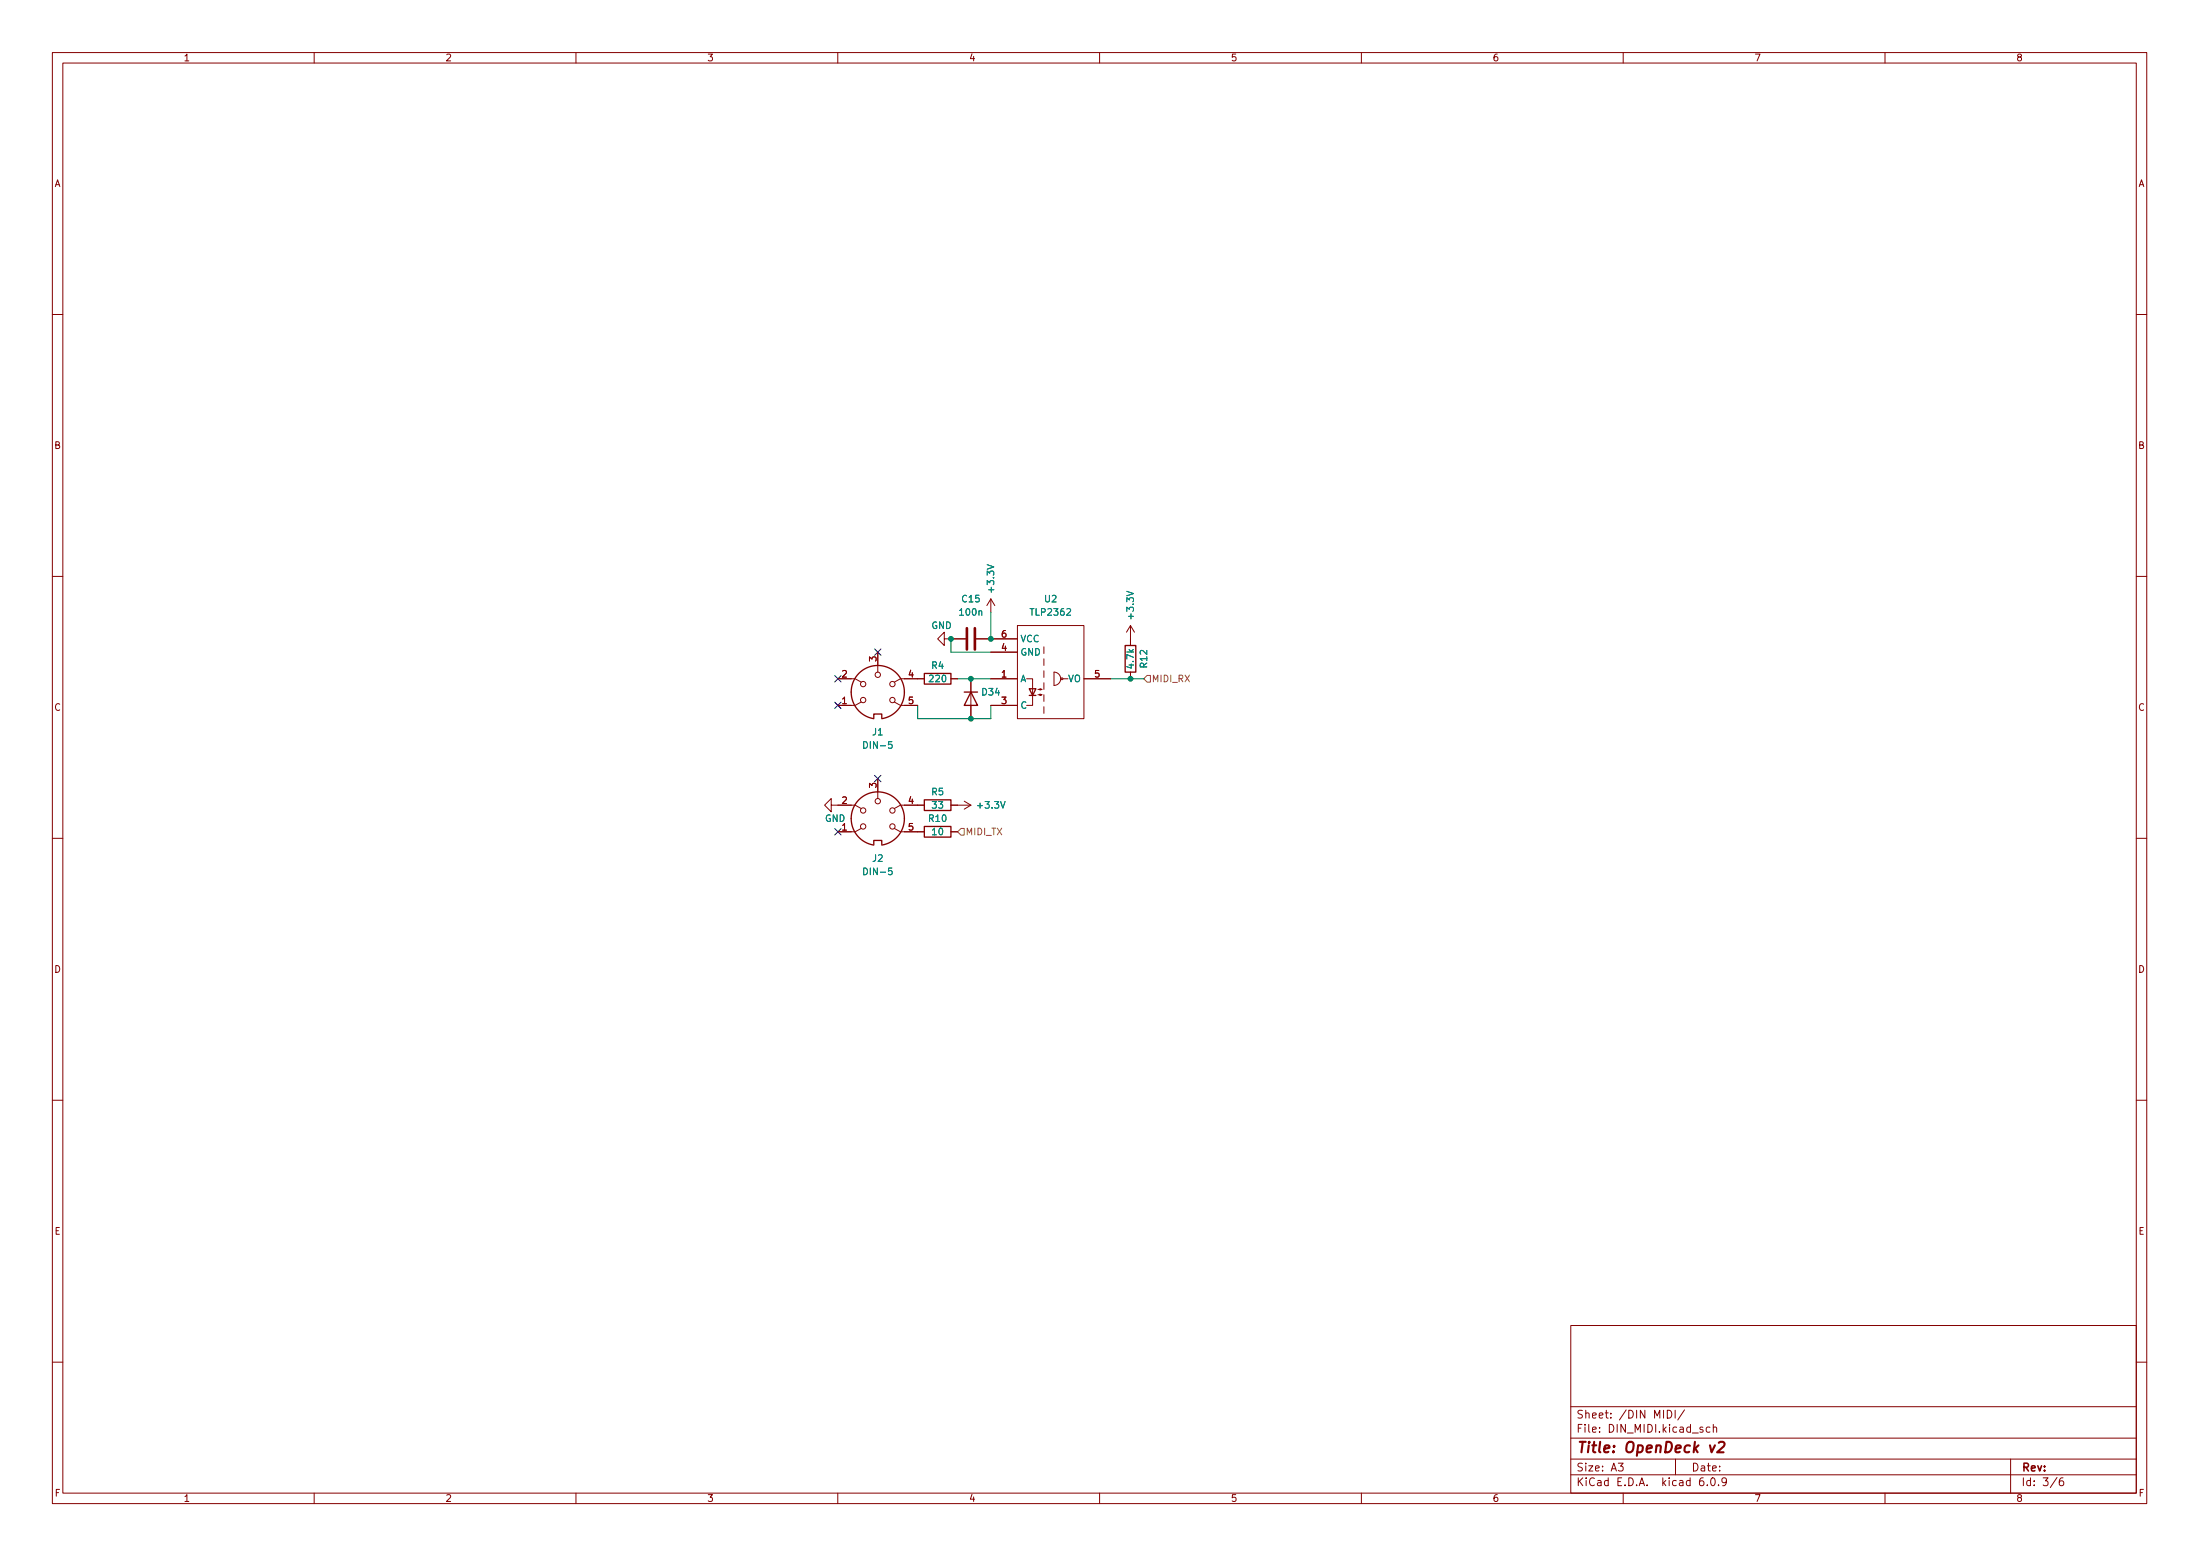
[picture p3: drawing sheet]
(kicad_sch (version 20211123) (generator eeschema)

 (paper "A3")

 (title_block
  (title "OpenDeck v2"))

 (lib_symbols
  (symbol "Connector:DIN-5" (pin_names (offset 1.016)) (in_bom yes) (on_board yes)
   (property "Reference" "J2" (id 0) (at 0.0001 -7.62 0) (effects (font (size 1.27 1.27))))
   (property "Value" "DIN-5" (id 1) (at 0.0001 -10.16 0) (effects (font (size 1.27 1.27))))
   (property "Footprint" "igor_footprint_lib:DIN5" (id 2) (at 0 0 0) (effects (font (size 1.27 1.27)) hide))
   (property "Datasheet" "http://www.mouser.com/ds/2/18/40_c091_abd_e-75918.pdf" (id 3) (at 0 0 0) (effects (font (size 1.27 1.27)) hide))
   (symbol "DIN-5_0_1"
    (arc (start -5.08 0) (mid -3.8609 -3.3364) (end -0.762 -5.08) (stroke (width 0.254) (type default) (color 0 0 0 0)) (fill (type none)))
    (circle (center -2.794 -1.524) (radius 0.508) (stroke (width 0) (type default) (color 0 0 0 0)) (fill (type none)))
    (circle (center -2.794 1.524) (radius 0.508) (stroke (width 0) (type default) (color 0 0 0 0)) (fill (type none)))
    (polyline (pts (xy 0 5.08) (xy 0 3.81)) (stroke (width 0) (type default) (color 0 0 0 0)) (fill (type none)))
    (polyline (pts (xy -5.08 -2.54) (xy -4.318 -2.54) (xy -3.175 -1.905)) (stroke (width 0) (type default) (color 0 0 0 0)) (fill (type none)))
    (polyline (pts (xy -5.08 2.54) (xy -4.318 2.54) (xy -3.175 1.905)) (stroke (width 0) (type default) (color 0 0 0 0)) (fill (type none)))
    (polyline (pts (xy 5.08 -2.54) (xy 4.318 -2.54) (xy 3.175 -1.905)) (stroke (width 0) (type default) (color 0 0 0 0)) (fill (type none)))
    (polyline (pts (xy 5.08 2.54) (xy 4.318 2.54) (xy 3.175 1.905)) (stroke (width 0) (type default) (color 0 0 0 0)) (fill (type none)))
    (polyline (pts (xy -0.762 -4.953) (xy -0.762 -4.191) (xy 0.762 -4.191) (xy 0.762 -4.953)) (stroke (width 0.254) (type default) (color 0 0 0 0)) (fill (type none)))
    (circle (center 0 3.302) (radius 0.508) (stroke (width 0) (type default) (color 0 0 0 0)) (fill (type none)))
    (arc (start 0.762 -5.08) (mid 3.8685 -3.343) (end 5.08 0) (stroke (width 0.254) (type default) (color 0 0 0 0)) (fill (type none)))
    (circle (center 2.794 -1.524) (radius 0.508) (stroke (width 0) (type default) (color 0 0 0 0)) (fill (type none)))
    (circle (center 2.794 1.524) (radius 0.508) (stroke (width 0) (type default) (color 0 0 0 0)) (fill (type none)))
    (arc (start 5.08 0) (mid 0 5.08) (end -5.08 0) (stroke (width 0.254) (type default) (color 0 0 0 0)) (fill (type none))))
   (symbol "DIN-5_1_1"
    (pin passive line (at -7.62 -2.54 0) (length 2.54) (name "~" (effects (font (size 1.27 1.27)))) (number "1" (effects (font (size 1.27 1.27)))))
    (pin passive line (at -7.62 2.54 0) (length 2.54) (name "~" (effects (font (size 1.27 1.27)))) (number "2" (effects (font (size 1.27 1.27)))))
    (pin passive line (at 0 7.62 270) (length 2.54) (name "~" (effects (font (size 1.27 1.27)))) (number "3" (effects (font (size 1.27 1.27)))))
    (pin passive line (at 7.62 2.54 180) (length 2.54) (name "~" (effects (font (size 1.27 1.27)))) (number "4" (effects (font (size 1.27 1.27)))))
    (pin passive line (at 7.62 -2.54 180) (length 2.54) (name "~" (effects (font (size 1.27 1.27)))) (number "5" (effects (font (size 1.27 1.27)))))
    (pin no_connect line (at 12.7 15.24 180) (length 2.54) hide (name "" (effects (font (size 1.27 1.27)))) (number "6" (effects (font (size 1.27 1.27)))))
    (pin no_connect line (at 12.7 12.7 180) (length 2.54) hide (name "" (effects (font (size 1.27 1.27)))) (number "7" (effects (font (size 1.27 1.27)))))
    (pin no_connect line (at 12.7 10.16 180) (length 2.54) hide (name "" (effects (font (size 1.27 1.27)))) (number "8" (effects (font (size 1.27 1.27)))))
    (pin no_connect line (at 12.7 7.62 180) (length 2.54) hide (name "" (effects (font (size 1.27 1.27)))) (number "9" (effects (font (size 1.27 1.27)))))))
  (symbol "DIN-5_1" (pin_names (offset 1.016)) (in_bom yes) (on_board yes)
   (property "Reference" "J1" (id 0) (at 0.0001 -7.62 0) (effects (font (size 1.27 1.27))))
   (property "Value" "DIN-5" (id 1) (at 0.0001 -10.16 0) (effects (font (size 1.27 1.27))))
   (property "Footprint" "igor_footprint_lib:DIN5" (id 2) (at 0 0 0) (effects (font (size 1.27 1.27)) hide))
   (property "Datasheet" "http://www.mouser.com/ds/2/18/40_c091_abd_e-75918.pdf" (id 3) (at 0 0 0) (effects (font (size 1.27 1.27)) hide))
   (symbol "DIN-5_1_0_1"
    (arc (start -5.08 0) (mid -3.8609 -3.3364) (end -0.762 -5.08) (stroke (width 0.254) (type default) (color 0 0 0 0)) (fill (type none)))
    (circle (center -2.794 -1.524) (radius 0.508) (stroke (width 0) (type default) (color 0 0 0 0)) (fill (type none)))
    (circle (center -2.794 1.524) (radius 0.508) (stroke (width 0) (type default) (color 0 0 0 0)) (fill (type none)))
    (polyline (pts (xy 0 5.08) (xy 0 3.81)) (stroke (width 0) (type default) (color 0 0 0 0)) (fill (type none)))
    (polyline (pts (xy -5.08 -2.54) (xy -4.318 -2.54) (xy -3.175 -1.905)) (stroke (width 0) (type default) (color 0 0 0 0)) (fill (type none)))
    (polyline (pts (xy -5.08 2.54) (xy -4.318 2.54) (xy -3.175 1.905)) (stroke (width 0) (type default) (color 0 0 0 0)) (fill (type none)))
    (polyline (pts (xy 5.08 -2.54) (xy 4.318 -2.54) (xy 3.175 -1.905)) (stroke (width 0) (type default) (color 0 0 0 0)) (fill (type none)))
    (polyline (pts (xy 5.08 2.54) (xy 4.318 2.54) (xy 3.175 1.905)) (stroke (width 0) (type default) (color 0 0 0 0)) (fill (type none)))
    (polyline (pts (xy -0.762 -4.953) (xy -0.762 -4.191) (xy 0.762 -4.191) (xy 0.762 -4.953)) (stroke (width 0.254) (type default) (color 0 0 0 0)) (fill (type none)))
    (circle (center 0 3.302) (radius 0.508) (stroke (width 0) (type default) (color 0 0 0 0)) (fill (type none)))
    (arc (start 0.762 -5.08) (mid 3.8685 -3.343) (end 5.08 0) (stroke (width 0.254) (type default) (color 0 0 0 0)) (fill (type none)))
    (circle (center 2.794 -1.524) (radius 0.508) (stroke (width 0) (type default) (color 0 0 0 0)) (fill (type none)))
    (circle (center 2.794 1.524) (radius 0.508) (stroke (width 0) (type default) (color 0 0 0 0)) (fill (type none)))
    (arc (start 5.08 0) (mid 0 5.08) (end -5.08 0) (stroke (width 0.254) (type default) (color 0 0 0 0)) (fill (type none))))
   (symbol "DIN-5_1_1_1"
    (pin passive line (at -7.62 -2.54 0) (length 2.54) (name "~" (effects (font (size 1.27 1.27)))) (number "1" (effects (font (size 1.27 1.27)))))
    (pin passive line (at -7.62 2.54 0) (length 2.54) (name "~" (effects (font (size 1.27 1.27)))) (number "2" (effects (font (size 1.27 1.27)))))
    (pin passive line (at 0 7.62 270) (length 2.54) (name "~" (effects (font (size 1.27 1.27)))) (number "3" (effects (font (size 1.27 1.27)))))
    (pin passive line (at 7.62 2.54 180) (length 2.54) (name "~" (effects (font (size 1.27 1.27)))) (number "4" (effects (font (size 1.27 1.27)))))
    (pin passive line (at 7.62 -2.54 180) (length 2.54) (name "~" (effects (font (size 1.27 1.27)))) (number "5" (effects (font (size 1.27 1.27)))))
    (pin no_connect line (at 10.16 20.32 180) (length 2.54) hide (name "" (effects (font (size 1.27 1.27)))) (number "6" (effects (font (size 1.27 1.27)))))
    (pin no_connect line (at 10.16 17.78 180) (length 2.54) hide (name "" (effects (font (size 1.27 1.27)))) (number "7" (effects (font (size 1.27 1.27)))))
    (pin no_connect line (at 10.16 15.24 180) (length 2.54) hide (name "" (effects (font (size 1.27 1.27)))) (number "8" (effects (font (size 1.27 1.27)))))
    (pin no_connect line (at 10.16 12.7 180) (length 2.54) hide (name "" (effects (font (size 1.27 1.27)))) (number "9" (effects (font (size 1.27 1.27)))))))
  (symbol "Device:C" (pin_numbers hide) (pin_names (offset 0.254)) (in_bom yes) (on_board yes)
   (property "Reference" "C" (id 0) (at 0.635 2.54 0) (effects (font (size 1.27 1.27)) (justify left)))
   (property "Value" "C" (id 1) (at 0.635 -2.54 0) (effects (font (size 1.27 1.27)) (justify left)))
   (property "Footprint" "" (id 2) (at 0.9652 -3.81 0) (effects (font (size 1.27 1.27)) hide))
   (property "Datasheet" "~" (id 3) (at 0 0 0) (effects (font (size 1.27 1.27)) hide))
   (symbol "C_0_1"
    (polyline (pts (xy -2.032 -0.762) (xy 2.032 -0.762)) (stroke (width 0.508) (type default) (color 0 0 0 0)) (fill (type none)))
    (polyline (pts (xy -2.032 0.762) (xy 2.032 0.762)) (stroke (width 0.508) (type default) (color 0 0 0 0)) (fill (type none))))
   (symbol "C_1_1"
    (pin passive line (at 0 3.81 270) (length 2.794) (name "~" (effects (font (size 1.27 1.27)))) (number "1" (effects (font (size 1.27 1.27)))))
    (pin passive line (at 0 -3.81 90) (length 2.794) (name "~" (effects (font (size 1.27 1.27)))) (number "2" (effects (font (size 1.27 1.27)))))))
  (symbol "Device:R" (pin_numbers hide) (pin_names (offset 0)) (in_bom yes) (on_board yes)
   (property "Reference" "R" (id 0) (at 2.032 0 90) (effects (font (size 1.27 1.27))))
   (property "Value" "R" (id 1) (at 0 0 90) (effects (font (size 1.27 1.27))))
   (property "Footprint" "" (id 2) (at -1.778 0 90) (effects (font (size 1.27 1.27)) hide))
   (property "Datasheet" "~" (id 3) (at 0 0 0) (effects (font (size 1.27 1.27)) hide))
   (symbol "R_0_1"
    (rectangle (start -1.016 -2.54) (end 1.016 2.54) (stroke (width 0.254) (type default) (color 0 0 0 0)) (fill (type none))))
   (symbol "R_1_1"
    (pin passive line (at 0 3.81 270) (length 1.27) (name "~" (effects (font (size 1.27 1.27)))) (number "1" (effects (font (size 1.27 1.27)))))
    (pin passive line (at 0 -3.81 90) (length 1.27) (name "~" (effects (font (size 1.27 1.27)))) (number "2" (effects (font (size 1.27 1.27)))))))
  (symbol "Diode:1N4148WT" (pin_numbers hide) (pin_names (offset 1.016) hide) (in_bom yes) (on_board yes)
   (property "Reference" "D" (id 0) (at 0 2.54 0) (effects (font (size 1.27 1.27))))
   (property "Value" "1N4148WT" (id 1) (at 0 -2.54 0) (effects (font (size 1.27 1.27))))
   (property "Footprint" "Diode_SMD:D_SOD-523" (id 2) (at 0 -4.445 0) (effects (font (size 1.27 1.27)) hide))
   (property "Datasheet" "https://www.diodes.com/assets/Datasheets/ds30396.pdf" (id 3) (at 0 0 0) (effects (font (size 1.27 1.27)) hide))
   (symbol "1N4148WT_0_1"
    (polyline (pts (xy -1.27 1.27) (xy -1.27 -1.27)) (stroke (width 0.254) (type default) (color 0 0 0 0)) (fill (type none)))
    (polyline (pts (xy 1.27 0) (xy -1.27 0)) (stroke (width 0) (type default) (color 0 0 0 0)) (fill (type none)))
    (polyline (pts (xy 1.27 1.27) (xy 1.27 -1.27) (xy -1.27 0) (xy 1.27 1.27)) (stroke (width 0.254) (type default) (color 0 0 0 0)) (fill (type none))))
   (symbol "1N4148WT_1_1"
    (pin passive line (at -3.81 0 0) (length 2.54) (name "K" (effects (font (size 1.27 1.27)))) (number "1" (effects (font (size 1.27 1.27)))))
    (pin passive line (at 3.81 0 180) (length 2.54) (name "A" (effects (font (size 1.27 1.27)))) (number "2" (effects (font (size 1.27 1.27)))))))
  (symbol "Igor:TLP2362" (in_bom yes) (on_board yes)
   (property "Reference" "U?" (id 0) (at 6.35 21.59 0) (effects (font (size 1.27 1.27))))
   (property "Value" "TLP2362" (id 1) (at 6.35 19.05 0) (effects (font (size 1.27 1.27))))
   (property "Footprint" "Package_SO:SO-5_4.4x3.6mm_P1.27mm" (id 2) (at 0 0 0) (effects (font (size 1.27 1.27)) hide))
   (property "Datasheet" "" (id 3) (at 0 0 0) (effects (font (size 1.27 1.27)) hide))
   (symbol "TLP2362_0_1"
    (polyline (pts (xy 6.985 8.89) (xy 6.985 6.35)) (stroke (width 0) (type default) (color 0 0 0 0)) (fill (type none)))
    (polyline (pts (xy 9.652 7.62) (xy 8.7376 7.62)) (stroke (width 0) (type default) (color 0 0 0 0)) (fill (type none)))
    (polyline (pts (xy 1.7526 2.54) (xy 2.8956 2.54) (xy 2.8956 7.62) (xy 1.7526 7.62)) (stroke (width 0) (type default) (color 0 0 0 0)) (fill (type none)))
    (arc (start 6.985 8.89) (mid 6.087 6.722) (end 8.255 7.62) (stroke (width 0) (type default) (color 0 0 0 0)) (fill (type none)))
    (arc (start 8.255 7.62) (mid 6.087 8.518) (end 6.985 6.35) (stroke (width 0) (type default) (color 0 0 0 0)) (fill (type none)))
    (circle (center 8.509 7.62) (radius 0.1796) (stroke (width 0.05) (type default) (color 0 0 0 0)) (fill (type none))))
   (symbol "TLP2362_1_1"
    (polyline (pts (xy 2.2606 4.445) (xy 3.5306 4.445)) (stroke (width 0.254) (type default) (color 0 0 0 0)) (fill (type none)))
    (polyline (pts (xy 5.0546 2.286) (xy 5.0546 1.016)) (stroke (width 0) (type default) (color 0 0 0 0)) (fill (type none)))
    (polyline (pts (xy 5.0546 4.572) (xy 5.0546 3.302)) (stroke (width 0) (type default) (color 0 0 0 0)) (fill (type none)))
    (polyline (pts (xy 5.0546 6.858) (xy 5.0546 5.588)) (stroke (width 0) (type default) (color 0 0 0 0)) (fill (type none)))
    (polyline (pts (xy 5.0546 9.144) (xy 5.0546 7.874)) (stroke (width 0) (type default) (color 0 0 0 0)) (fill (type none)))
    (polyline (pts (xy 5.0546 11.43) (xy 5.0546 10.16)) (stroke (width 0) (type default) (color 0 0 0 0)) (fill (type none)))
    (polyline (pts (xy 5.0546 13.716) (xy 5.0546 12.446)) (stroke (width 0) (type default) (color 0 0 0 0)) (fill (type none)))
    (polyline (pts (xy 2.8956 4.445) (xy 2.2606 5.715) (xy 3.5306 5.715) (xy 2.8956 4.445)) (stroke (width 0.254) (type default) (color 0 0 0 0)) (fill (type none)))
    (polyline (pts (xy 3.9116 4.572) (xy 4.6736 4.572) (xy 4.2926 4.445) (xy 4.2926 4.699) (xy 4.6736 4.572)) (stroke (width 0.127) (type default) (color 0 0 0 0)) (fill (type none)))
    (polyline (pts (xy 3.9116 5.588) (xy 4.6736 5.588) (xy 4.2926 5.461) (xy 4.2926 5.715) (xy 4.6736 5.588)) (stroke (width 0.127) (type default) (color 0 0 0 0)) (fill (type none)))
    (rectangle (start 0 17.78) (end 12.7 0) (stroke (width 0) (type default) (color 0 0 0 0)) (fill (type none)))
    (pin passive line (at -5.08 7.62 0) (length 5.08) (name "A" (effects (font (size 1.27 1.27)))) (number "1" (effects (font (size 1.27 1.27)))))
    (pin passive line (at -5.08 2.54 0) (length 5.08) (name "C" (effects (font (size 1.27 1.27)))) (number "3" (effects (font (size 1.27 1.27)))))
    (pin power_in line (at -5.08 12.7 0) (length 5.08) (name "GND" (effects (font (size 1.27 1.27)))) (number "4" (effects (font (size 1.27 1.27)))))
    (pin open_collector line (at 17.78 7.62 180) (length 5.08) (name "VO" (effects (font (size 1.27 1.27)))) (number "5" (effects (font (size 1.27 1.27)))))
    (pin power_in line (at -5.08 15.24 0) (length 5.08) (name "VCC" (effects (font (size 1.27 1.27)))) (number "6" (effects (font (size 1.27 1.27)))))))
  (symbol "power:+3.3V" (power) (pin_names (offset 0)) (in_bom yes) (on_board yes)
   (property "Reference" "#PWR" (id 0) (at 0 -3.81 0) (effects (font (size 1.27 1.27)) hide))
   (property "Value" "+3.3V" (id 1) (at 0 3.556 0) (effects (font (size 1.27 1.27))))
   (property "Footprint" "" (id 2) (at 0 0 0) (effects (font (size 1.27 1.27)) hide))
   (property "Datasheet" "" (id 3) (at 0 0 0) (effects (font (size 1.27 1.27)) hide))
   (symbol "+3.3V_0_1"
    (polyline (pts (xy -0.762 1.27) (xy 0 2.54)) (stroke (width 0) (type default) (color 0 0 0 0)) (fill (type none)))
    (polyline (pts (xy 0 0) (xy 0 2.54)) (stroke (width 0) (type default) (color 0 0 0 0)) (fill (type none)))
    (polyline (pts (xy 0 2.54) (xy 0.762 1.27)) (stroke (width 0) (type default) (color 0 0 0 0)) (fill (type none))))
   (symbol "+3.3V_1_1"
    (pin power_in line (at 0 0 90) (length 0) hide (name "+3V3" (effects (font (size 1.27 1.27)))) (number "1" (effects (font (size 1.27 1.27)))))))
  (symbol "power:GND" (power) (pin_names (offset 0)) (in_bom yes) (on_board yes)
   (property "Reference" "#PWR" (id 0) (at 0 -6.35 0) (effects (font (size 1.27 1.27)) hide))
   (property "Value" "GND" (id 1) (at 0 -3.81 0) (effects (font (size 1.27 1.27))))
   (property "Footprint" "" (id 2) (at 0 0 0) (effects (font (size 1.27 1.27)) hide))
   (property "Datasheet" "" (id 3) (at 0 0 0) (effects (font (size 1.27 1.27)) hide))
   (symbol "GND_0_1"
    (polyline (pts (xy 0 0) (xy 0 -1.27) (xy 1.27 -1.27) (xy 0 -2.54) (xy -1.27 -1.27) (xy 0 -1.27)) (stroke (width 0) (type default) (color 0 0 0 0)) (fill (type none))))
   (symbol "GND_1_1"
    (pin power_in line (at 0 0 270) (length 0) hide (name "GND" (effects (font (size 1.27 1.27)))) (number "1" (effects (font (size 1.27 1.27))))))))

 (junction (at 185.42 129.54) (diameter 0) (color 0 0 0 0))
 (junction (at 189.23 121.92) (diameter 0) (color 0 0 0 0))
 (junction (at 181.61 121.92) (diameter 0) (color 0 0 0 0))
 (junction (at 185.42 137.16) (diameter 0) (color 0 0 0 0))
 (junction (at 215.9 129.54) (diameter 0) (color 0 0 0 0))

 (no_connect (at 160.02 134.62))
 (no_connect (at 167.64 124.46))
 (no_connect (at 160.02 129.54))
 (no_connect (at 160.02 158.75))
 (no_connect (at 167.64 148.59))

 (wire (pts (xy 189.23 116.84) (xy 189.23 121.92)) (stroke (width 0) (type default) (color 0 0 0 0)))
 (wire (pts (xy 212.09 129.54) (xy 215.9 129.54)) (stroke (width 0) (type default) (color 0 0 0 0)))
 (wire (pts (xy 182.88 129.54) (xy 185.42 129.54)) (stroke (width 0) (type default) (color 0 0 0 0)))
 (wire (pts (xy 189.23 137.16) (xy 189.23 134.62)) (stroke (width 0) (type default) (color 0 0 0 0)))
 (wire (pts (xy 215.9 129.54) (xy 218.44 129.54)) (stroke (width 0) (type default) (color 0 0 0 0)))
 (wire (pts (xy 175.26 137.16) (xy 185.42 137.16)) (stroke (width 0) (type default) (color 0 0 0 0)))
 (wire (pts (xy 185.42 137.16) (xy 189.23 137.16)) (stroke (width 0) (type default) (color 0 0 0 0)))
 (wire (pts (xy 181.61 124.46) (xy 181.61 121.92)) (stroke (width 0) (type default) (color 0 0 0 0)))
 (wire (pts (xy 175.26 137.16) (xy 175.26 134.62)) (stroke (width 0) (type default) (color 0 0 0 0)))
 (wire (pts (xy 189.23 124.46) (xy 181.61 124.46)) (stroke (width 0) (type default) (color 0 0 0 0)))
 (wire (pts (xy 185.42 129.54) (xy 189.23 129.54)) (stroke (width 0) (type default) (color 0 0 0 0)))

 (hierarchical_label "MIDI_RX" (shape input) (at 218.44 129.54 0) (effects (font (size 1.27 1.27)) (justify left)))
 (hierarchical_label "MIDI_TX" (shape input) (at 182.88 158.75 0) (effects (font (size 1.27 1.27)) (justify left)))

 (symbol (lib_id "power:+3.3V") (at 189.23 116.84 0) (unit 1) (in_bom yes) (on_board yes)
  (property "Reference" "#PWR0164" (id 0) (at 189.23 120.65 0) (effects (font (size 1.27 1.27)) hide))
  (property "Value" "+3.3V" (id 1) (at 189.23 110.49 90))
  (property "Footprint" "" (id 2) (at 189.23 116.84 0) (effects (font (size 1.27 1.27)) hide))
  (property "Datasheet" "" (id 3) (at 189.23 116.84 0) (effects (font (size 1.27 1.27)) hide)) (pin "1"))

 (symbol (lib_id "power:+3.3V") (at 182.88 153.67 270) (unit 1) (in_bom yes) (on_board yes)
  (property "Reference" "#PWR0170" (id 0) (at 179.07 153.67 0) (effects (font (size 1.27 1.27)) hide))
  (property "Value" "+3.3V" (id 1) (at 189.23 153.67 90))
  (property "Footprint" "" (id 2) (at 182.88 153.67 0) (effects (font (size 1.27 1.27)) hide))
  (property "Datasheet" "" (id 3) (at 182.88 153.67 0) (effects (font (size 1.27 1.27)) hide)) (pin "1"))

 (symbol (lib_id "Connector:DIN-5") (at 167.64 132.08 0) (unit 1) (in_bom yes) (on_board yes) (fields_autoplaced)
  (property "Reference" "J1" (id 0) (at 167.6401 139.7 0))
  (property "Value" "DIN-5" (id 1) (at 167.6401 142.24 0))
  (property "Footprint" "Igor:DIN5" (id 2) (at 167.64 132.08 0) (effects (font (size 1.27 1.27)) hide))
  (property "Datasheet" "http://www.mouser.com/ds/2/18/40_c091_abd_e-75918.pdf" (id 3) (at 167.64 132.08 0) (effects (font (size 1.27 1.27)) hide)) (pin "1") (pin "2") (pin "3") (pin "4") (pin "5") (pin "6") (pin "7") (pin "8") (pin "9"))

 (symbol (lib_id "Igor:TLP2362") (at 194.31 137.16 0) (unit 1) (in_bom yes) (on_board yes) (fields_autoplaced)
  (property "Reference" "U2" (id 0) (at 200.66 114.3 0))
  (property "Value" "TLP2362" (id 1) (at 200.66 116.84 0))
  (property "Footprint" "Package_SO:SO-5_4.4x3.6mm_P1.27mm" (id 2) (at 194.31 137.16 0) (effects (font (size 1.27 1.27)) hide))
  (property "Datasheet" "" (id 3) (at 194.31 137.16 0) (effects (font (size 1.27 1.27)) hide))
  (property "LCSC" "C37658" (id 4) (at 194.31 137.16 0) (effects (font (size 1.27 1.27)) hide)) (pin "1") (pin "3") (pin "4") (pin "5") (pin "6"))

 (symbol (lib_id "Device:C") (at 185.42 121.92 90) (unit 1) (in_bom yes) (on_board yes)
  (property "Reference" "C15" (id 0) (at 185.42 114.3 90))
  (property "Value" "100n" (id 1) (at 185.42 116.84 90))
  (property "Footprint" "Capacitor_SMD:C_0402_1005Metric" (id 2) (at 189.23 120.9548 0) (effects (font (size 1.27 1.27)) hide))
  (property "Datasheet" "~" (id 3) (at 185.42 121.92 0) (effects (font (size 1.27 1.27)) hide))
  (property "LCSC" "C1525" (id 4) (at 185.42 121.92 0) (effects (font (size 1.27 1.27)) hide)) (pin "1") (pin "2"))

 (symbol (lib_id "Device:R") (at 179.07 153.67 90) (unit 1) (in_bom yes) (on_board yes)
  (property "Reference" "R5" (id 0) (at 179.07 151.13 90))
  (property "Value" "33" (id 1) (at 179.07 153.67 90))
  (property "Footprint" "Resistor_SMD:R_0402_1005Metric" (id 2) (at 179.07 155.448 90) (effects (font (size 1.27 1.27)) hide))
  (property "Datasheet" "~" (id 3) (at 179.07 153.67 0) (effects (font (size 1.27 1.27)) hide))
  (property "LCSC" "C25105" (id 4) (at 179.07 153.67 0) (effects (font (size 1.27 1.27)) hide)) (pin "1") (pin "2"))

 (symbol (lib_id "Device:R") (at 179.07 129.54 90) (unit 1) (in_bom yes) (on_board yes)
  (property "Reference" "R4" (id 0) (at 179.07 127 90))
  (property "Value" "220" (id 1) (at 179.07 129.54 90))
  (property "Footprint" "Resistor_SMD:R_0402_1005Metric" (id 2) (at 179.07 131.318 90) (effects (font (size 1.27 1.27)) hide))
  (property "Datasheet" "~" (id 3) (at 179.07 129.54 0) (effects (font (size 1.27 1.27)) hide))
  (property "LCSC" "C25091" (id 4) (at 179.07 129.54 0) (effects (font (size 1.27 1.27)) hide)) (pin "1") (pin "2"))

 (symbol (lib_id "Diode:1N4148WT") (at 185.42 133.35 270) (unit 1) (in_bom yes) (on_board yes)
  (property "Reference" "D34" (id 0) (at 189.23 132.08 90))
  (property "Value" "1N4148WT" (id 1) (at 189.23 133.35 0) (effects (font (size 1.27 1.27)) hide))
  (property "Footprint" "Diode_SMD:D_SOD-523" (id 2) (at 180.975 133.35 0) (effects (font (size 1.27 1.27)) hide))
  (property "Datasheet" "https://www.diodes.com/assets/Datasheets/ds30396.pdf" (id 3) (at 185.42 133.35 0) (effects (font (size 1.27 1.27)) hide))
  (property "LCSC" "C232841" (id 4) (at 185.42 133.35 0) (effects (font (size 1.27 1.27)) hide)) (pin "1") (pin "2"))

 (symbol (lib_id "power:GND") (at 160.02 153.67 270) (mirror x) (unit 1) (in_bom yes) (on_board yes)
  (property "Reference" "#PWR0131" (id 0) (at 153.67 153.67 0) (effects (font (size 1.27 1.27)) hide))
  (property "Value" "GND" (id 1) (at 157.48 156.21 90) (effects (font (size 1.27 1.27)) (justify left)))
  (property "Footprint" "" (id 2) (at 160.02 153.67 0) (effects (font (size 1.27 1.27)) hide))
  (property "Datasheet" "" (id 3) (at 160.02 153.67 0) (effects (font (size 1.27 1.27)) hide)) (pin "1"))

 (symbol (lib_id "power:GND") (at 181.61 121.92 270) (unit 1) (in_bom yes) (on_board yes)
  (property "Reference" "#PWR0132" (id 0) (at 175.26 121.92 0) (effects (font (size 1.27 1.27)) hide))
  (property "Value" "GND" (id 1) (at 177.8 119.38 90) (effects (font (size 1.27 1.27)) (justify left)))
  (property "Footprint" "" (id 2) (at 181.61 121.92 0) (effects (font (size 1.27 1.27)) hide))
  (property "Datasheet" "" (id 3) (at 181.61 121.92 0) (effects (font (size 1.27 1.27)) hide)) (pin "1"))

 (symbol (lib_id "Device:R") (at 215.9 125.73 0) (unit 1) (in_bom yes) (on_board yes)
  (property "Reference" "R12" (id 0) (at 218.44 125.73 90))
  (property "Value" "4.7k" (id 1) (at 215.9 125.73 90))
  (property "Footprint" "Resistor_SMD:R_0402_1005Metric" (id 2) (at 214.122 125.73 90) (effects (font (size 1.27 1.27)) hide))
  (property "Datasheet" "~" (id 3) (at 215.9 125.73 0) (effects (font (size 1.27 1.27)) hide))
  (property "LCSC" "C25900" (id 4) (at 215.9 125.73 0) (effects (font (size 1.27 1.27)) hide)) (pin "1") (pin "2"))

 (symbol (lib_id "power:+3.3V") (at 215.9 121.92 0) (unit 1) (in_bom yes) (on_board yes)
  (property "Reference" "#PWR0165" (id 0) (at 215.9 125.73 0) (effects (font (size 1.27 1.27)) hide))
  (property "Value" "+3.3V" (id 1) (at 215.9 115.57 90))
  (property "Footprint" "" (id 2) (at 215.9 121.92 0) (effects (font (size 1.27 1.27)) hide))
  (property "Datasheet" "" (id 3) (at 215.9 121.92 0) (effects (font (size 1.27 1.27)) hide)) (pin "1"))

 (symbol (lib_id "Device:R") (at 179.07 158.75 90) (unit 1) (in_bom yes) (on_board yes)
  (property "Reference" "R10" (id 0) (at 179.07 156.21 90))
  (property "Value" "10" (id 1) (at 179.07 158.75 90))
  (property "Footprint" "Resistor_SMD:R_0402_1005Metric" (id 2) (at 179.07 160.528 90) (effects (font (size 1.27 1.27)) hide))
  (property "Datasheet" "~" (id 3) (at 179.07 158.75 0) (effects (font (size 1.27 1.27)) hide))
  (property "LCSC" "C25077" (id 4) (at 179.07 158.75 0) (effects (font (size 1.27 1.27)) hide)) (pin "1") (pin "2"))

 (symbol (lib_name "DIN-5_1") (lib_id "Connector:DIN-5") (at 167.64 156.21 0) (unit 1) (in_bom yes) (on_board yes) (fields_autoplaced)
  (property "Reference" "J2" (id 0) (at 167.6401 163.83 0))
  (property "Value" "DIN-5" (id 1) (at 167.6401 166.37 0))
  (property "Footprint" "Igor:DIN5" (id 2) (at 167.64 156.21 0) (effects (font (size 1.27 1.27)) hide))
  (property "Datasheet" "http://www.mouser.com/ds/2/18/40_c091_abd_e-75918.pdf" (id 3) (at 167.64 156.21 0) (effects (font (size 1.27 1.27)) hide)) (pin "1") (pin "2") (pin "3") (pin "4") (pin "5") (pin "6") (pin "7") (pin "8") (pin "9")))
